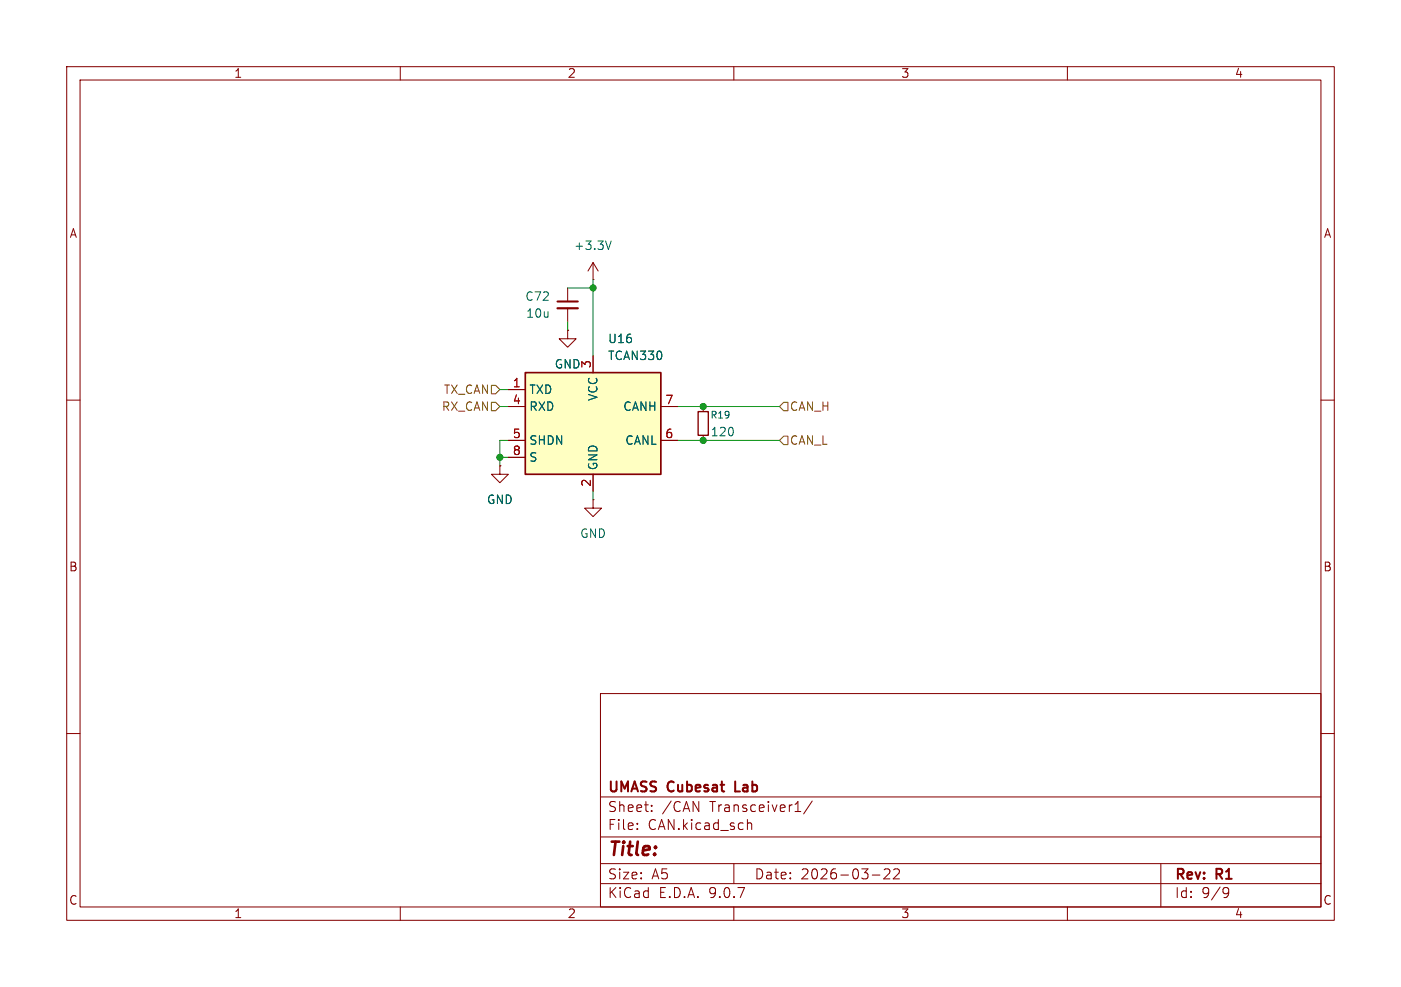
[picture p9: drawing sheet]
<svg xmlns="http://www.w3.org/2000/svg" width="210mm" height="148mm" viewBox="0 0 210 148" stroke-linecap="round" stroke-linejoin="round" font-family="sans-serif">
<g fill="none" stroke="#840000" stroke-width=".15">
<path d="M10 10h190v128h-190zM12 12h186v124h-186zM60 10v2M110 10v2M160 10v2M88.9 39.4l-.8 1.2M88.9 39.4l.8 1.2M88.9 39.4v2.5M85.1 49.5v1.3h1.3l-1.3 1.3-1.3-1.3h1.3M85.1 49.5h.1M85.1 43.2v2M85.1 46.2v2.1"/>
<path d="M88.9 41.9h.1M10 60h2M105.4 61v.7M105.4 65.3v.7M198 60h2M10 110h2M90 104h108v32h-108zM90 119.5h108M198 110h2M60 136v2M90 132.5h108M90 129.5h108"/>
<path d="M90 125.5h108M95.5 124.2v.2M95.5 123.5v.1M97.7 121.5v.2M97.7 120.8v.1M110 136v2M110 129.5v3M112 122.9v1.5M112 123.5a.37 .37 0 0 1 .7 .1v.8M119.2 121.7h.8M121.8 120.1l-1.3 1.9M130.8 131.2h1.1"/>
<path d="M132.5 130.4l.3-.1 .5 .1a.41 .41 0 0 1 0 .5l-.8 .9h.9M134 130.4l.2-.1 .5 .1a.41 .41 0 0 1 .1 .5l-.9 .9h.9M160 136v2M174 129.5v6.5M183.6 133.1h.3l.2 .1a.99 .99 0 0 1-.3 1.4h-.3M184.2 133.7l-.3 .3h-.3"/>
</g>
<path d="M83.6 45.2h3M110.2 117.2v1.5h.7" fill="none" stroke="#840000" stroke-width=".3"/>
<path d="M104.6 61.7h1.6v3.6h-1.6z" fill="none" stroke="#840000" stroke-width=".2"/>
<path d="M91.6 36.1l-.4 1.3" fill="none" stroke="#006464" stroke-width=".15"/>
<path d="M83.6 46.2h3" fill="none" stroke="#840000" stroke-width=".33"/>
<path d="M78.7 55.9h20.4v15.2h-20.4z" fill="#ffffc2"/>
<path d="M78.7 55.9h20.4v15.2h-20.4z" fill="none" stroke="#840000" stroke-width=".25"/>
<g fill="none" stroke="#840000" stroke-width=".15">
<path d="M76.2 58.4h2.5M85.1 49.5h.1M88.9 53.3v2.6M74.9 69.9v1.2h1.3l-1.3 1.3-1.2-1.3h1.2M74.9 69.9h.1M76.2 61h2.5M76.2 66h2.5M76.2 68.6h2.5M88.9 74.9v1.3h1.3l-1.3 1.3-1.3-1.3h1.3M88.9 74.9h.1M88.9 71.1v2.6M99.1 61h2.5"/>
<path d="M99.1 66h2.5"/>
</g>
<path d="M73.7 57.8h.6l.6 .6-.6 .7h-.6zM73.7 60.3h.6l.6 .7-.6 .6h-.6zM117.5 65.4h.6v1.3h-.6l-.7-.7zM117.5 60.3h.6v1.3h-.6l-.7-.6z" fill="none" stroke="#725600" stroke-width=".15"/>
<path d="M74.9 58.4h1.3M85.1 48.3v1.2M85.1 43.2h3.8M88.9 41.9v11.4M74.9 61h1.3M74.9 68.6h1.3M76.2 66h-1.3v3.9M88.9 73.7v1.2M101.6 66h15.2M101.6 61h15.2" fill="none" stroke="#009600" stroke-width=".15"/>
<g fill="#009600" stroke="#009600" stroke-width=".15">
<circle cx="88.9" cy="43.2" r=".46"/>
<circle cx="105.4" cy="66" r=".46"/>
<circle cx="105.4" cy="61" r=".46"/>
<circle cx="74.9" cy="68.6" r=".46"/>
</g>
<text font-size="2.8" fill="#840000" x="91" y="128.9">Title:</text>
<g font-size="2.1" fill="#840000">
<text x="91" y="119.2">UMASS</text>
<text x="100.2" y="119.2">Cubesat</text>
<text x="110.8" y="119.2">Lab</text>
<text x="91" y="124.7">File:</text>
<text x="91" y="122">Sheet:</text>
<text x="97.1" y="124.7">CAN.kicad_sch</text>
<text x="99.2" y="122">/CAN</text>
<text x="106.5" y="122">Transceiver1/</text>
<text x="91" y="134.9">KiCad</text>
<text x="91" y="132.1">Size:</text>
<text x="97.7" y="132.1">A5</text>
<text x="98.7" y="134.9">E.D.A.</text>
<text x="106.3" y="134.9">9.0.7</text>
<text x="113" y="132.1">Date:</text>
<text x="120" y="132.1">2026-03-22</text>
<text x="176" y="132.3">Rev:</text>
<text x="176" y="134.9">Id:</text>
<text x="180.1" y="134.9">9/9</text>
<text x="182.4" y="132.3">R1</text>
</g>
<g font-size="1.8" fill="#840000">
<text x="35" y="11.9">1</text>
<text x="85" y="11.9">2</text>
<text x="135" y="11.9">3</text>
<text x="185" y="11.9">4</text>
<text x="10.3" y="35.9">A</text>
<text x="198.4" y="35.9">A</text>
<text x="10.3" y="85.9">B</text>
<text x="198.3" y="85.9">B</text>
<text x="10.3" y="135.9">C</text>
<text x="35" y="137.9">1</text>
<text x="85" y="137.9">2</text>
<text x="135" y="137.9">3</text>
<text x="185" y="137.9">4</text>
<text x="198.3" y="135.9">C</text>
</g>
<g font-size="1.8" fill="#006464">
<text x="86" y="37.7">+3.3V</text>
<text x="78.6" y="45.3">C72</text>
<text x="78.8" y="47.9">10u</text>
<text x="91.1" y="51.7">U16</text>
<text x="79.2" y="59.3">TXD</text>
<text x="83.1" y="55.5">GND</text>
<text x="91.1" y="54.2">TCAN330</text>
<text x="79.2" y="61.8">RXD</text>
<text x="89.8" y="60.2" transform="rotate(-90 89.8 60.2)">VCC</text>
<text x="93.3" y="61.8">CANH</text>
<text x="106.4" y="65.6">120</text>
<text x="79.2" y="66.9">SHDN</text>
<text x="79.2" y="69.4">S</text>
<text x="89.8" y="70.6" transform="rotate(-90 89.8 70.6)">GND</text>
<text x="93.6" y="66.9">CANL</text>
<text x="72.9" y="75.8">GND</text>
<text x="86.9" y="80.9">GND</text>
</g>
<g font-size="1.8" fill="#725600">
<text x="66.4" y="59.3">TX_CAN</text>
<text x="66.1" y="61.8">RX_CAN</text>
<text x="118.3" y="61.8">CAN_H</text>
<text x="118.3" y="66.9">CAN_L</text>
</g>
<g font-size="1.8" fill="#a90000">
<text x="76.8" y="58.2">1</text>
<text x="88.6" y="55.3" transform="rotate(-90 88.6 55.3)">3</text>
<text x="76.8" y="60.7">4</text>
<text x="76.8" y="65.8">5</text>
<text x="99.6" y="60.7">7</text>
<text x="99.6" y="65.8">6</text>
<text x="76.8" y="68.3">8</text>
<text x="88.6" y="73.1" transform="rotate(-90 88.6 73.1)">2</text>
</g>
<text font-size="1.4" fill="#006464" x="106.4" y="63">R19</text>
</svg>
